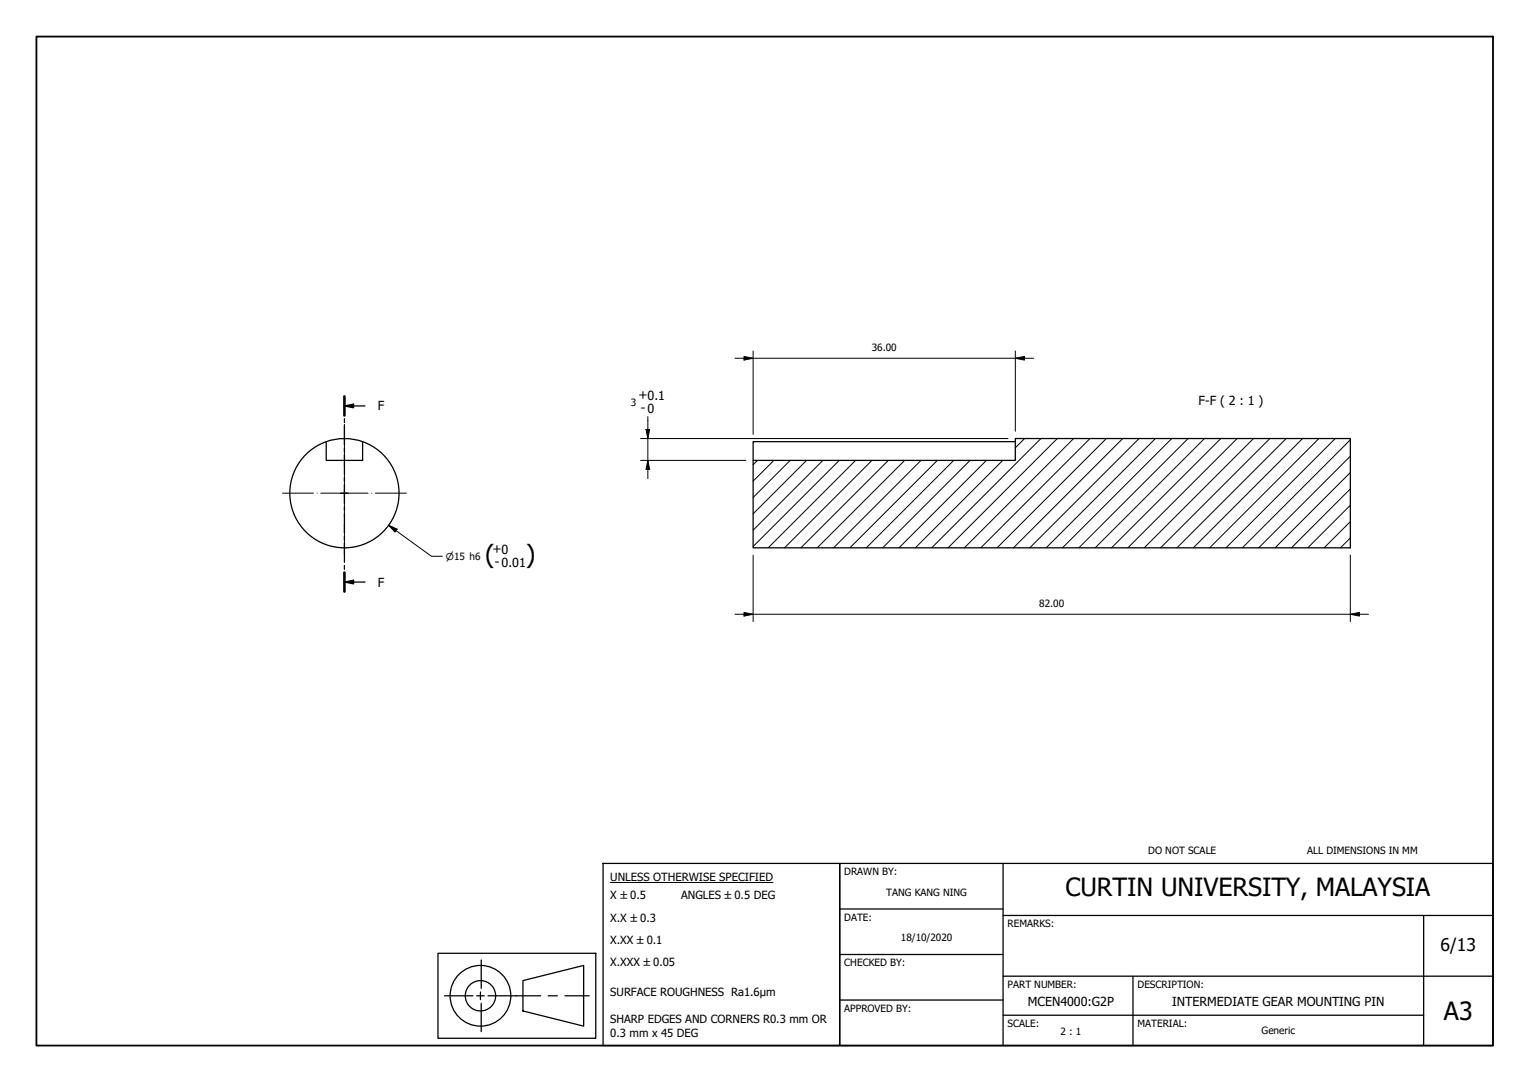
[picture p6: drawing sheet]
<svg xmlns="http://www.w3.org/2000/svg" width="420mm" height="297mm" viewBox="0 0 420 297" stroke-linecap="round" stroke-linejoin="round" font-family="sans-serif">
<!-- layer: Hatch (ISO) -->
<g fill="none" stroke="#000" stroke-width=".27">
<path d="M208 126.4l-1.2 1.2M212.5 126.4l-5.7 5.7M217 126.4l-10.2 10.2M221.5 126.4l-14.7 14.7M226 126.4l-19.2 19.1M230.5 126.4l-23.7 23.6M235 126.4l-24 24M239.4 126.4l-24 24M243.9 126.4l-24 24M248.4 126.4l-24 24M252.9 126.4l-24 24M257.4 126.4l-24 24"/>
<path d="M261.9 126.4l-24 24M266.4 126.4l-24 24M270.9 126.4l-24 24M275.4 126.4l-24 24M281.4 120.4l-2.6 2.5M285.9 120.4l-30 30M290.3 120.4l-30 30M294.8 120.4l-30 30M299.3 120.4l-30 30M303.8 120.4l-30 30M308.3 120.4l-30 30M312.8 120.4l-30 30"/>
<path d="M317.3 120.4l-30 30M321.8 120.4l-30 30M326.3 120.4l-30 30M330.8 120.4l-30 30M335.2 120.4l-30 30M339.7 120.4l-30 30M344.2 120.4l-30 30M348.7 120.4l-30 30M353.2 120.4l-30 30M357.7 120.4l-30 30M362.2 120.4l-30 30M366.7 120.4l-30 30"/>
<path d="M370.8 138.7l-11.7 11.7M370.8 134.2l-16.2 16.2M370.8 129.7l-20.7 20.7M370.8 125.2l-25.1 25.2M370.8 120.7l-29.6 29.7M370.8 147.7l-2.7 2.7M370.8 143.2l-7.2 7.2"/>
</g>
<!-- layer: Visible (ISO) -->
<path d="M89.6 121.2a15 15 0 0 0-7.1 23.1 15 15 0 0 0 24.1 0 15 15 0 0 0-7-23M89.6 121.2a15 15 0 0 1 10 .1M89.6 121.2v5.2h10v-5.2M206.8 126.4h72v-6h92v30h-164zM278.8 121.2h-72v5.2" fill="none" stroke="#000" stroke-width=".35"/>
<!-- layer: Section Line (ISO) -->
<g fill="none" stroke="#000" stroke-width=".35">
<path d="M94.6 111.4l2.5-.5v1zM94.6 108.8v5.3M94.6 114.9v1.1M94.6 116.9v5.2M94.6 111.4h5.6M94.6 123v1.1M94.6 124.9v5.3M94.6 131.1v1M94.6 133v5.2M94.6 139.1v1.1M94.6 159.8l2.5-.5v1zM94.6 141v5.3"/>
<path d="M94.6 147.2v1M94.6 149.1v5.3M94.6 155.2v1.1M94.6 157.2v5.2M94.6 159.8h5.6"/>
</g>
<path d="M94.6 108.8v5.3M94.6 157.2v5.2" fill="none" stroke="#000" stroke-width=".7"/>
<g fill="#000">
<path d="M94.6 111.4l2.5-.5v1z" fill-rule="evenodd"/>
<path d="M94.6 159.8l2.5-.5v1z" fill-rule="evenodd"/>
</g>
<!-- layer: Border (ISO) -->
<path d="M10 10h400v277h-400z" fill="none" stroke="#000" stroke-width=".5"/>
<!-- layer: Title (ISO) -->
<g fill="none" stroke="#000" stroke-width=".35">
<path d="M165.6 237h65v50h-65zM230.6 237h179.4v50h-179.4zM275.5 237v50M230.6 249.5h44.9M275.5 251.3h134.5M391 251.3v35.7M120.3 261.7h43.3v23.3h-43.3zM122.1 273.4h7.8M130.9 273.4h2.1M131.9 272.3v2.1M132.2 263.5v7.8M132.2 275.4v7.8"/>
<path d="M134 273.4h14.5M143.6 269.2l16.7-4.2v16.7l-16.7-4.2zM150.5 273.4h2.6M155.1 273.4h6.7M230.6 274.5h44.9M230.6 262h44.9M275.5 278.7h115.5M275.5 268h134.5M311.1 268v19"/>
<circle cx="131.9" cy="273.4" r="8.3"/>
<circle cx="131.9" cy="273.4" r="4.2"/>
</g>
<path d="M167.6 242.3h44.7" fill="none" stroke="#000" stroke-width=".27"/>
<!-- layer: Center Mark (ISO) -->
<path d="M94.6 116.5v11.6M77.6 135.4h8.5M87.1 135.4h.1M88.1 135.4h6.5h-1M94.6 130.1v5.3v-1M94.6 136.4v-1v6.5M94.6 129.1h.1M95.6 135.4h-1h6.5M102.1 135.4h.1M103.1 135.4h8.5M94.6 142.9h.1M94.6 143.9v8.5" fill="none" stroke="#000" stroke-width=".27"/>
<!-- layer: Dimension (ISO) -->
<g fill="none" stroke="#000" stroke-width=".27">
<path d="M201.8 98.4h82M204.3 97.9l2.5 .5-2.5 .5zM206.8 96.4v22.8M278.8 98.4l2.5-.5v1zM278.8 96.4v22M177.4 117.9h1l-.5 2.5zM177.9 114.4v17M175.9 126.4h28.9M175.9 120.4h100.9M177.9 126.4l.5 2.5h-1zM106.7 144.2l2.3 1.1-.5 .8zM106.7 144.2l11.8 8.5h3"/>
<path d="M206.8 152.4v18.2M370.8 152.4v18.2M201.8 168.6h174M204.3 168.1l2.5 .5-2.5 .5zM370.8 168.6l2.5-.5v1z"/>
</g>
<g fill="#000">
<path d="M204.3 97.9l2.5 .5-2.5 .5z" fill-rule="evenodd"/>
<path d="M278.8 98.4l2.5-.5v1z" fill-rule="evenodd"/>
<path d="M177.4 117.9h1l-.5 2.5z" fill-rule="evenodd"/>
<path d="M177.9 126.4l.5 2.5h-1z" fill-rule="evenodd"/>
<path d="M106.7 144.2l2.3 1.1-.5 .8z" fill-rule="evenodd"/>
<path d="M204.3 168.1l2.5 .5-2.5 .5z" fill-rule="evenodd"/>
<path d="M370.8 168.6l2.5-.5v1z" fill-rule="evenodd"/>
</g>
<g font-size="6.9">
<text x="133.2" y="154.6">(</text>
<text x="144.4" y="154.6">)</text>
<text x="292.6" y="246.1">CURTIN UNIVERSITY, MALAYSIA</text>
<text x="396.5" y="280">A3</text>
</g>
<text font-size="4.8" x="395.6" y="261.1">6/13</text>
<g font-size="3.4">
<text x="103.7" y="112.7">F</text>
<text x="175.3" y="109.7">+0.1</text>
<text x="175.9" y="113.2">- 0</text>
<text x="329.2" y="111.2">F-F ( 2 : 1 )</text>
<text x="135.3" y="151.9">+0</text>
<text x="135.9" y="155.4">- 0.01</text>
<text x="103.7" y="161">F</text>
<text x="282.3" y="276.2">MCEN4000:G2P</text>
<text x="321.9" y="276.2">INTERMEDIATE GEAR MOUNTING PIN</text>
</g>
<g font-size="3.1">
<text x="167.6" y="241.8">UNLESS OTHERWISE SPECIFIED</text>
<text x="167.6" y="246.9">X ±0.5</text>
<text x="187.1" y="246.9">ANGLES ±0.5 DEG</text>
<text x="167.6" y="253">X.X ±0.3</text>
<text x="167.6" y="259.1">X.XX ±0.1</text>
<text x="167.6" y="265.1">X.XXX ±0.05</text>
<text x="167.6" y="273.5">SURFACE ROUGHNESS Ra1.6µm</text>
<text x="167.6" y="280.9">SHARP EDGES AND CORNERS R0.3 mm OR</text>
<text x="167.6" y="284.6">0.3 mm x 45 DEG</text>
</g>
<g font-size="2.7">
<text x="239.4" y="96.3">36.00</text>
<text x="173.2" y="111.3">3</text>
<text x="285.4" y="166.6">82.00</text>
<text x="315.3" y="234.4">DO NOT SCALE</text>
<text x="359" y="234.4">ALL DIMENSIONS IN MM</text>
<text x="231.9" y="240.3">DRAWN BY:</text>
<text x="243.4" y="245.9">TANG KANG NING</text>
<text x="231.9" y="252.8">DATE:</text>
<text x="276.7" y="254.6">REMARKS:</text>
<text x="247.4" y="258.2">18/10/2020</text>
<text x="231.9" y="265.3">CHECKED BY:</text>
<text x="276.7" y="271.2">PART NUMBER:</text>
<text x="312.4" y="271.3">DESCRIPTION:</text>
<text x="231.9" y="277.8">APPROVED BY:</text>
<text x="276.7" y="282">SCALE:</text>
<text x="312.4" y="282">MATERIAL:</text>
<text x="291.3" y="284">2 : 1</text>
<text x="346.5" y="284">Generic</text>
</g>
<text font-size="2.6" x="122.5" y="153.7">⌀15 h6</text>
</svg>
